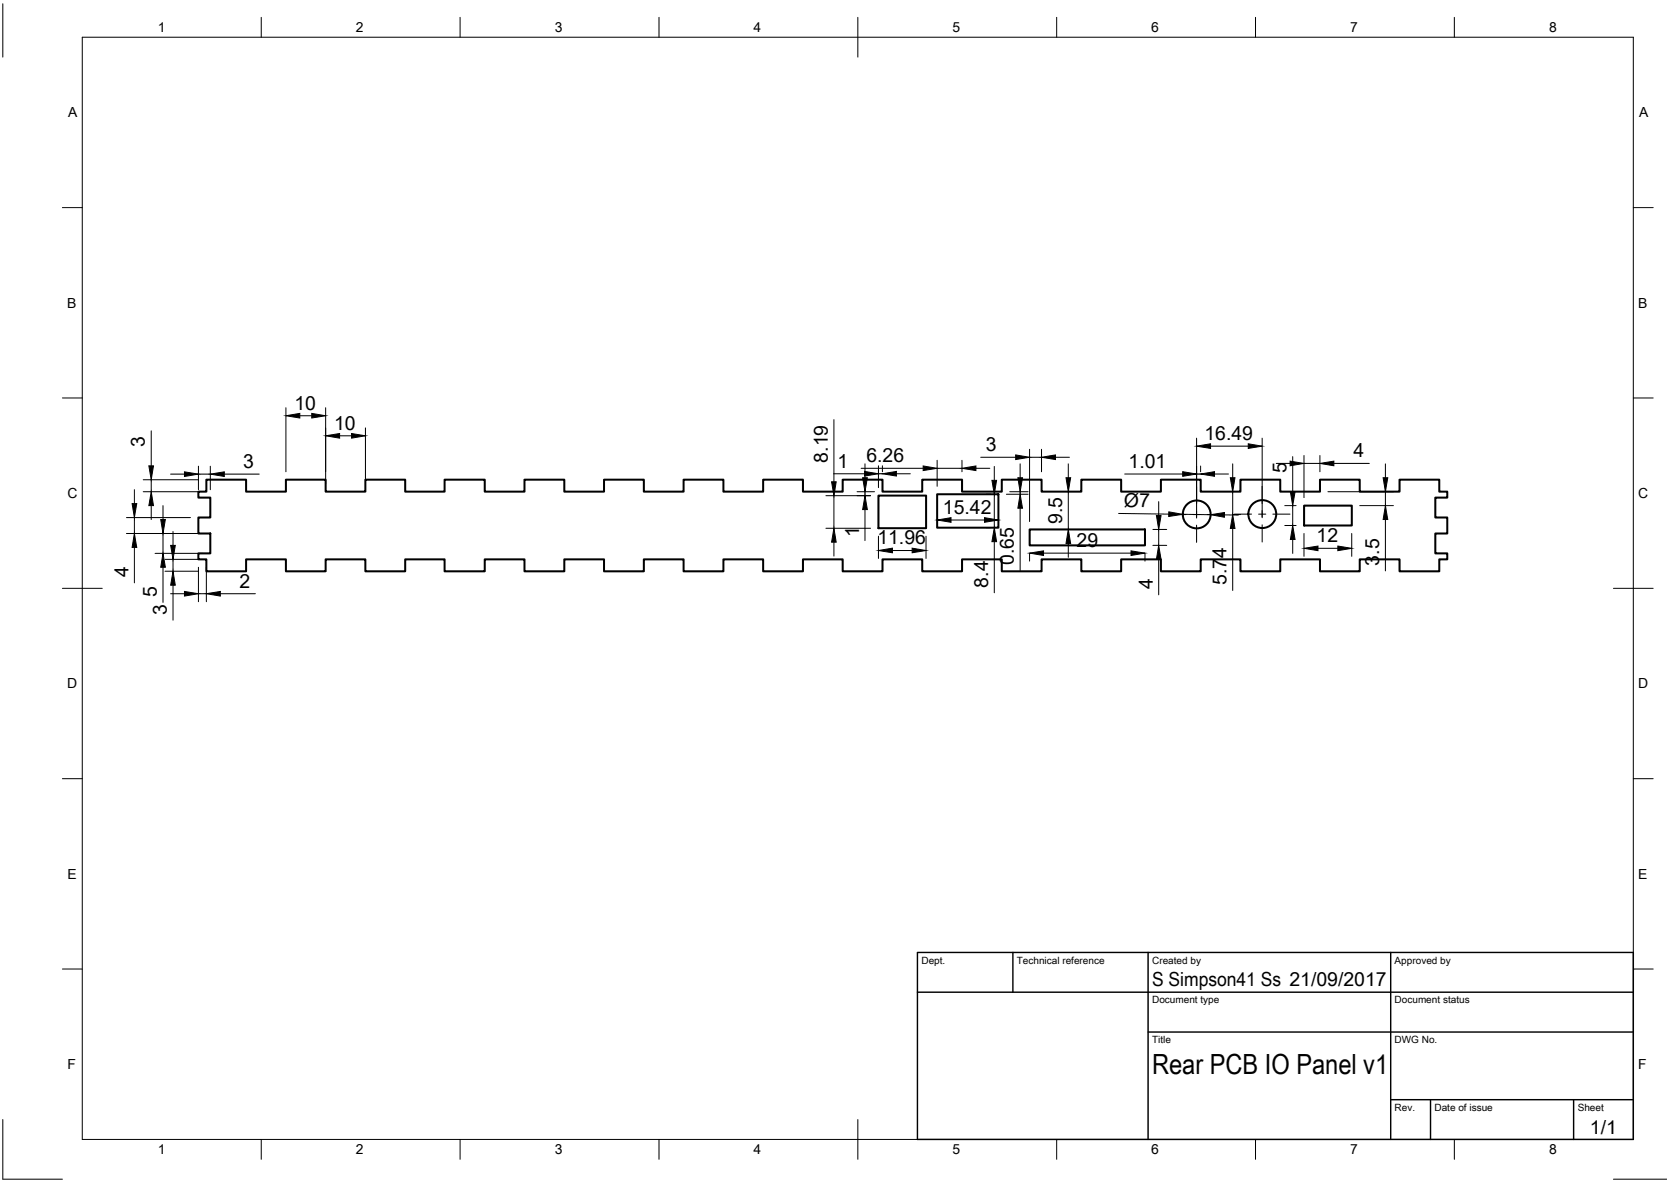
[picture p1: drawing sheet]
<svg xmlns="http://www.w3.org/2000/svg" width="420mm" height="297mm" viewBox="0 0 420 297" stroke-linecap="round" stroke-linejoin="round" font-family="sans-serif">
<!-- layer: Visible -->
<g fill="none" stroke="#000" stroke-width=".51">
<path d="M51.9 120.5h10v3h10v-3h10v3h10v-3h10v3h9.9v-3h10.1v3h10v-3h10v3h10v-3h10v3h10v-3h10v3h10v-3h10v3h10v-3h10v3h10v-3h10v3h10v-3h10v3h10v-3h10v3h10v-3h10v3h10v-3h10v3h10v-3h10v3h10v-3h10v3h2v1.6h-3v4.9h3v4.1h-3v5h3v1.5h-2v3h-10v-3h-10v3h-10v-3h-10v3h-10v-3h-10v3h-10v-3h-10v3h-10v-3h-10v3h-10v-3h-10v3h-10v-3h-10v3h-10v-3h-10v3h-10v-3h-10v3h-10v-3h-10v3h-10v-3h-10v3h-10v-3h-10v3h-10.1v-3h-9.9v3h-10v-3h-10v3h-10v-3h-10v3h-10v-3h-2v-1.5h3v-5h-3v-4.1h3v-4.9h-3v-1.6h2zM220.9 124.5h12v8.2h-12zM235.6 124.2h15.4v8.4h-15.4zM258.9 133.1h29v4h-29zM327.9 127.1h12v5h-12z"/>
<circle cx="300.9" cy="129.3" r="3.5"/>
<circle cx="317.4" cy="129.2" r="3.5"/>
</g>
<!-- layer: Border -->
<g fill="none" stroke="#000" stroke-width=".25">
<path d="M.7 1v13.4M20.7 9.4h390v276.9h-390zM65.7 4.4v5M115.7 4.4v5M165.7 4.4v5M215.7 4.4v10M265.7 4.4v5M315.7 4.4v5M365.7 4.4v5M15.7 52.2h5M410.7 52.2h5M15.7 100h5"/>
<path d="M410.7 100h5M15.7 147.8h10M405.7 147.8h10M15.7 195.7h5M410.7 195.7h5M15.7 243.5h5M410.7 243.5h5M.7 281.3v15h15M65.7 286.3v5M115.7 286.3v5M165.7 286.3v5M215.7 281.3v10"/>
<path d="M265.7 286.3v5M315.7 286.3v5M365.7 286.3v5M405.7 296.3h13.4"/>
</g>
<!-- layer: TitleBlock -->
<path d="M230.7 239.4h180v46.9h-180zM254.7 239.4v9.9M288.7 239.4v46.9M349.7 239.4v46.9M230.7 249.3h180M288.7 259.4h122M349.7 276.4h61M359.7 276.4v9.9M395.7 276.4v9.9" fill="none" stroke="#000" stroke-width=".36"/>
<!-- layer: Dimensions -->
<g fill="none" stroke="#000" stroke-width=".25">
<path d="M38 108.3v8.8M42.9 119.1h3.5M49.9 117.2v5.9M49.9 119.1h3M52.9 117.2v5.9M56.4 119.1h8.8M71.9 102.5v16.1M75.4 104.5h3M81.9 102.5v19.1M85.4 109.5h3M91.9 107.5v14.1M209.6 119.1h7.8"/>
<path d="M209.7 105.5v15.6M216.5 117.7h15.6M217.5 116.6v3.5M220.9 117.1v5.5M220.9 119.1h1M221.9 117.1v1.5M225.4 119.1h3.5M235.6 115.7v6.5M235.6 117.7h6.3M241.9 115.7v2.9M245.4 117.7h3.5M246.6 114.9h8.8"/>
<path d="M250 117.2v3.5M256.5 116.6v3.5M258.9 112.9v18.2M258.9 114.9h3M261.9 112.9v5.7M265.4 114.9h3.5M268.6 116.6v3.5M282.8 119.1h14.6M300.9 119.1h1M300.9 110.1v19.9M301.9 117.1v1.5M304.4 112.1h9.5"/>
<path d="M305.4 119.1h3.5M310 116.6v3.5M317.4 110.1v19.8M320.9 116.5h3.5M325 114.7v8.9M327.9 114.5v10.6M327.9 116.5h4M331.9 114.5v4.1M335.4 116.5h8.9M348.3 116.6v3.5M31.8 134.1h19.1M31.8 130.1h16.1"/>
<path d="M33.8 123.1v3.5M33.8 130.1v4M33.8 137.6v8.9M36 123.6h13.9M36 120.6h13.9M38 120.6v3M38 127.1v3.5M39 139.1h11.9M41 127.1v3.5M41 134.1v5M43.5 133.6v3.5M207.7 124.6h11.2"/>
<path d="M207.7 132.8h11.2M209.7 124.6v8.2M209.7 136.2v3.5M215.5 123.6h4.4M217.5 123.6v1M217.5 128.1v7.7M220.9 134.7v5.6M224.4 138.3h4.9M232.8 134.7v5.6M239.1 130.7h8.5M248 124.2h1.1M248 132.6h1.1"/>
<path d="M250 124.2v8.4M250 136.1v12.9M253.1 124.2h5.4M253.9 123.6h4.6M256.5 123.6v.6M256.5 127.7v15.6M258.9 139.1v1.9M262.4 139h22M268.6 123.6v9.5M268.6 136.6v3.5M281.3 129l12.6 .2M287.9 139.1v1.9"/>
<path d="M289.9 133.1h3.5M289.9 137.1h3.5M291.3 126.1v3.5M291.3 133.1v4M297.4 129.2l7 .1M307.9 129.4h3.5M309.9 129.3h2M310 123.6v5.7M310 132.8v15.6M323.1 132.1h2.8M323.1 127.1h2.8M325 127.1v5"/>
<path d="M325 135.6v3.5M327.9 134.1v5.7M331.4 137.8h5M333.9 123.6h16.5M339.9 134.1v5.7M341.9 127.1h8.5M348.3 123.6v3.5M348.3 130.6v12.9M41 142.6v8.8M41.5 140.6h8.4M41.5 143.6h8.4M42.9 149.2h3.5"/>
<path d="M43.5 140.6v3M43.5 147.1v8.8M49.9 142.6v8.6M49.9 149.2h2M51.9 142.6v8.6M55.4 149.2h8.8M291.3 140.6v8.9"/>
</g>
<g fill="#000" stroke="#000" stroke-width=".25">
<path d="M37.4 117.1h1.2l-.6 3.5zM46.4 118.6l3.5 .5-3.5 .6zM52.9 119.1l3.5-.5v1.1zM71.9 104.5l3.5-.6v1.2zM78.4 103.9l3.5 .6-3.5 .6zM81.9 109.5l3.5-.6v1.2zM88.4 108.9l3.5 .6-3.5 .6zM217.4 118.5l3.5 .6-3.5 .5zM221.9 119.1l3.5-.6v1.1zM232.1 117.1l3.5 .6-3.5 .6zM241.9 117.7l3.5-.6v1.2zM255.4 114.3l3.5 .6-3.5 .6z"/>
<path d="M261.9 114.9l3.5-.6v1.2zM297.4 118.5l3.5 .6-3.5 .6zM300.9 112.1l3.5-.6v1.2zM301.9 119.1l3.5-.6v1.2zM313.9 111.5l3.5 .6-3.5 .6zM324.4 115.9l3.5 .6-3.5 .6zM331.9 116.5l3.5-.6v1.2zM33.2 126.6h1.2l-.6 3.5zM33.8 134.1l.6 3.5h-1.2zM38 123.6l.6 3.5h-1.2zM40.4 130.6h1.2l-.6 3.5zM42.9 137.1h1.2l-.6 3.5z"/>
<path d="M209.7 132.8l.6 3.4h-1.2zM209.1 121.1h1.2l-.6 3.5zM216.9 120.1h1.2l-.6 3.5zM217.5 124.6l.6 3.5h-1.2zM220.9 138.3l3.5-.5v1.1zM229.3 137.8l3.5 .5-3.5 .6zM235.6 130.7l3.5-.6v1.2zM247.6 130.1l3.4 .6-3.4 .6zM249.4 120.7h1.2l-.6 3.5zM250 132.6l.6 3.5h-1.2zM255.9 120.1h1.2l-.6 3.5zM256.5 124.2l.6 3.5h-1.2z"/>
<path d="M258.9 139l3.5-.6v1.2zM268 120.1h1.2l-.6 3.5zM268.6 133.1l.6 3.5h-1.2zM284.4 138.4l3.5 .6-3.5 .6zM290.8 129.6h1.1l-.6 3.5zM293.9 128.6l3.5 .6-3.5 .6zM304.4 129.3l3.5-.5v1.2zM309.4 120.1h1.1l-.5 3.5zM310 129.3l.5 3.5h-1.1zM325 132.1l.6 3.5h-1.2zM324.4 123.6h1.2l-.6 3.5zM327.9 137.8l3.5-.6v1.2z"/>
<path d="M336.4 137.2l3.5 .6-3.5 .6zM347.8 120.1h1.1l-.6 3.5zM348.3 127.1l.6 3.5h-1.1zM41 139.1l.6 3.5h-1.2zM43.5 143.6l.6 3.5h-1.2zM46.4 148.6l3.5 .6-3.5 .6zM51.9 149.2l3.5-.6v1.2zM291.3 137.1l.6 3.5h-1.1z"/>
</g>
<!-- layer: Center Lines -->
<path d="M293.9 129.3h4.3M300 129.3h1.8M300.9 122.3v4.3M300.9 128.4v1.8M300.9 132v4.3M303.6 129.3h4.3M310.4 129.2h4.3M316.5 129.2h1.8M317.4 122.2v4.3M317.4 128.3v1.8M317.4 131.9v4.3M320 129.2h4.4" fill="none" stroke="#000" stroke-width=".25"/>
<text font-size="7" x="289.7" y="269.9">Rear PCB IO Panel v1</text>
<g font-size="4.9">
<text x="74" y="102.9">10</text>
<text x="84" y="108">10</text>
<text x="36.5" y="112.3" transform="rotate(-90 36.5 112.3)">3</text>
<text x="247.9" y="113.3">3</text>
<text x="302.8" y="110.6">16.49</text>
<text x="61.2" y="117.6">3</text>
<text x="208.1" y="116.3" transform="rotate(-90 208.1 116.3)">8.19</text>
<text x="210.6" y="117.6">1</text>
<text x="217.8" y="116.1">6.26</text>
<text x="283.8" y="117.6">1.01</text>
<text x="323.5" y="118.8" transform="rotate(-90 323.5 118.8)">5</text>
<text x="340.3" y="115">4</text>
<text x="237.1" y="129.1">15.42</text>
<text x="267" y="131.7" transform="rotate(-90 267 131.7)">9.5</text>
<text x="282.6" y="127.4" transform="rotate(1 282.6 127.4)">Ø7</text>
<text x="216" y="134.9" transform="rotate(-90 216 134.9)">1</text>
<text x="220.6" y="136.8">11.96</text>
<text x="270.7" y="137.4">29</text>
<text x="331" y="136.3">12</text>
<text x="255" y="142" transform="rotate(-90 255 142)">0.65</text>
<text x="346.8" y="142.2" transform="rotate(-90 346.8 142.2)">3.5</text>
<text x="32.3" y="145.1" transform="rotate(-90 32.3 145.1)">4</text>
<text x="60.2" y="147.7">2</text>
<text x="248.4" y="147.7" transform="rotate(-90 248.4 147.7)">8.4</text>
<text x="289.8" y="148" transform="rotate(-90 289.8 148)">4</text>
<text x="308.4" y="147.1" transform="rotate(-90 308.4 147.1)">5.74</text>
<text x="39.4" y="150.1" transform="rotate(-90 39.4 150.1)">5</text>
<text x="41.9" y="154.6" transform="rotate(-90 41.9 154.6)">3</text>
<text x="289.7" y="247.8">S Simpson41 Ss 21/09/2017</text>
<text x="399.8" y="284.9">1/1</text>
</g>
<g font-size="3.5">
<text x="39.7" y="8.1">1</text>
<text x="89.5" y="8.1">2</text>
<text x="139.5" y="8.1">3</text>
<text x="189.4" y="8.1">4</text>
<text x="239.5" y="8.1">5</text>
<text x="289.4" y="8.1">6</text>
<text x="339.5" y="8.1">7</text>
<text x="389.5" y="8.1">8</text>
<text x="17.1" y="29.5">A</text>
<text x="412.1" y="29.5">A</text>
<text x="16.9" y="77.3">B</text>
<text x="411.9" y="77.3">B</text>
<text x="16.9" y="125.2">C</text>
<text x="411.9" y="125.2">C</text>
<text x="16.9" y="173">D</text>
<text x="411.9" y="173">D</text>
<text x="16.9" y="220.9">E</text>
<text x="411.9" y="220.9">E</text>
<text x="16.9" y="268.7">F</text>
<text x="411.9" y="268.7">F</text>
<text x="39.7" y="290.1">1</text>
<text x="89.5" y="290.1">2</text>
<text x="139.5" y="290.1">3</text>
<text x="189.4" y="290.1">4</text>
<text x="239.5" y="290.1">5</text>
<text x="289.4" y="290.1">6</text>
<text x="339.5" y="290.1">7</text>
<text x="389.5" y="290.1">8</text>
</g>
<g font-size="2.5">
<text x="231.7" y="242.1">Dept.</text>
<text x="255.7" y="242.1">Technical reference</text>
<text x="289.7" y="242.1">Created by</text>
<text x="350.7" y="242.1">Approved by</text>
<text x="289.7" y="252.1">Document type</text>
<text x="350.7" y="252.1">Document status</text>
<text x="289.7" y="262.1">Title</text>
<text x="350.7" y="262.1">DWG No.</text>
<text x="350.7" y="279.1">Rev.</text>
<text x="360.7" y="279.1">Date of issue</text>
<text x="396.7" y="279.1">Sheet</text>
</g>
</svg>
